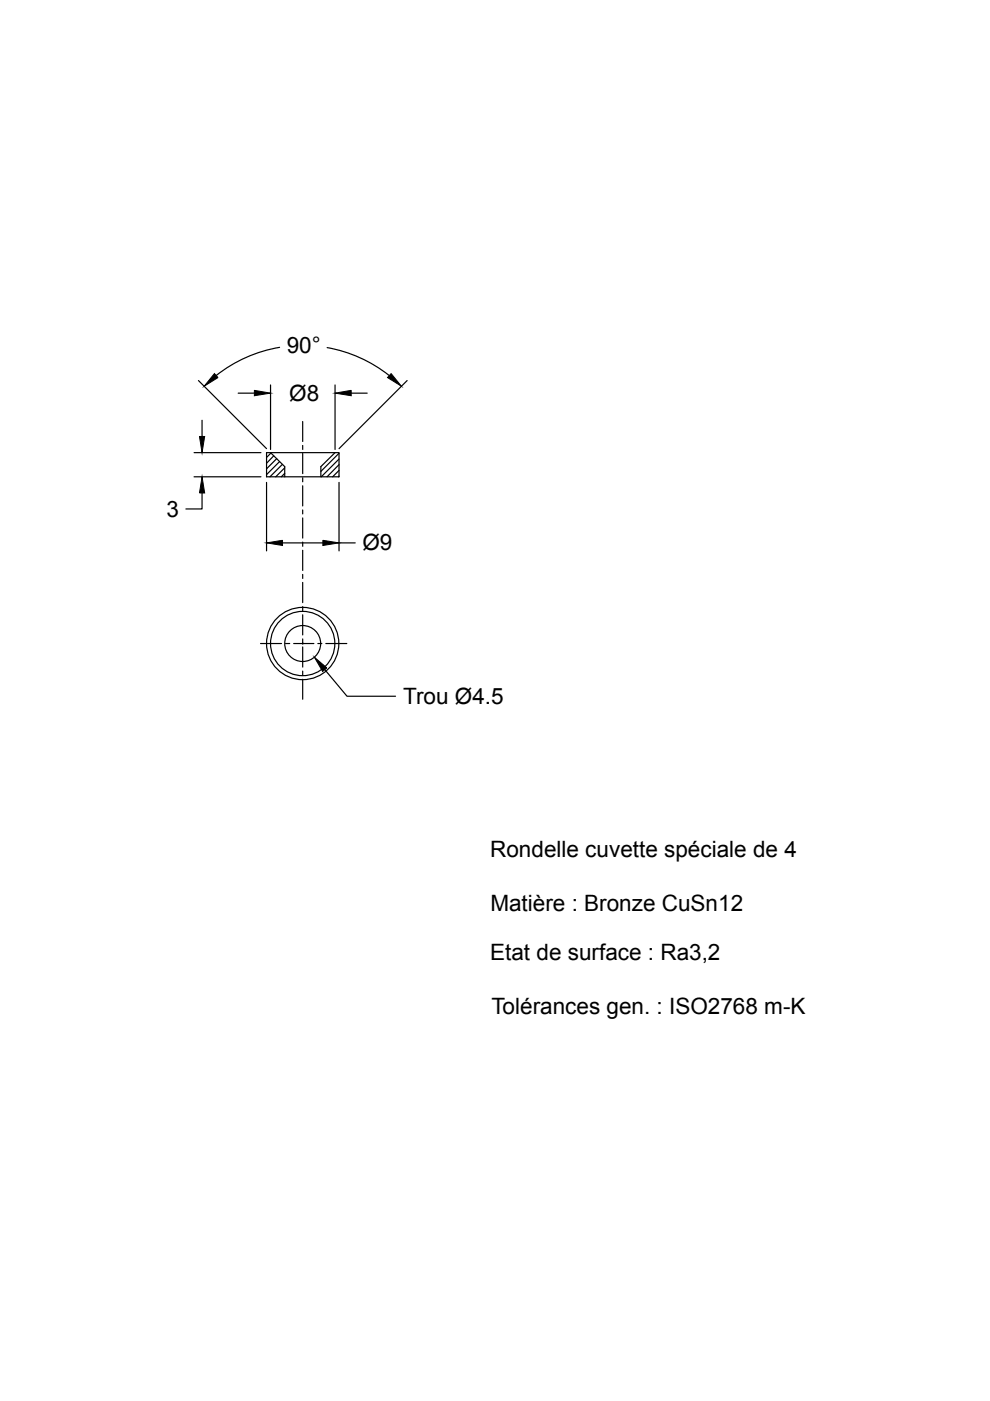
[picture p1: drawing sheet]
<svg xmlns="http://www.w3.org/2000/svg" width="210mm" height="297mm" viewBox="0 0 210 297" stroke-linecap="round" stroke-linejoin="round" font-family="sans-serif">
<g fill="none" stroke="#000" stroke-width=".25">
<path d="M59.3 73.6a29.5 29.5 0 0 0-13.5 6M69.4 73.7a29.5 29.5 0 0 1 13.1 5.9M41.1 96h14.2M42.1 80.7l14.4 14.4M42.8 89.1v3.4M50.5 83.4h3.4M56.5 96h15.4v5.1h-15.4zM57.4 96l3 2.9v2.2M57.4 81.6v13.7M57.4 96.1l-.9 .9M58 96.6l-1.5 1.6M58.7 97.2l-2.2 2.2"/>
<path d="M59.3 97.9l-2.8 2.7M59.9 98.5l-2.7 2.6M60.4 99.2l-1.9 1.9M64.2 89.4v4.2M64.2 94.4v.9M64.2 96.1v4.3M71 96l-3 2.9v2.2M71 81.6v13.7M71.9 96.1l-3.9 3.8M71.9 97.3l-3.8 3.8M71.9 98.5l-2.6 2.6M71.9 99.7l-1.4 1.4"/>
<path d="M74.5 83.4h3.4M86.3 80.7l-14.4 14.4M41.1 101.1h14.2M42.8 104.5v3.4h-3.4M56.5 102.3v14.5M59.9 115.1h8.6M60.4 100.4l-.8 .7M64.2 101.3v.9M64.2 103v4.3M64.2 108.1v.9M64.2 109.8v4.3M64.2 114.9v.9"/>
<path d="M64.2 116.7v4.2M71.9 100.9l-.1 .2M71.9 102.3v14.5M71.9 115.1h3.4M55.2 136.4h4.5M60.5 136.4h.9M62.3 136.4h4.2M64.2 121.8v.8M64.2 123.5v4.3M64.2 128.6v.9M64.2 130.3v4.3M64.2 135.5v1.1"/>
<path d="M64.2 137.2v4.2M67.4 136.4h.8M69.1 136.4h4.4M64.2 142.3v.9M64.2 144v4.3M68.9 142l4.7 5.6h10.3"/>
<circle cx="64.2" cy="136.4" r="7.7"/>
<circle cx="64.2" cy="136.4" r="6.8"/>
<circle cx="64.2" cy="136.4" r="3.8"/>
</g>
<path d="M82.9 79.2l2.2 2.7-2.9-1.8zM42.3 92.5h1.1l-.6 3.5zM45.5 79.2l.7 .9-2.9 1.8zM53.9 82.8l3.5 .6-3.5 .5zM71 83.4l3.5-.6v1.1zM42.8 101.1l.6 3.4h-1.1zM56.5 115.1l3.4-.5v1.1zM68.5 114.6l3.4 .5-3.4 .6zM66.7 139.4l2.6 2.2-.9 .8z" fill="#000" stroke="#000" stroke-width=".21"/>
<g font-size="4.8">
<text x="60.8" y="74.9">90°</text>
<text x="61.3" y="84.9">Ø8</text>
<text x="35.3" y="109.6">3</text>
<text x="76.8" y="116.7">Ø9</text>
<text x="85.5" y="149.2">Trou Ø4.5</text>
<text x="103.9" y="181.8">Rondelle cuvette spéciale de 4</text>
<text x="104" y="193.2">Matière : Bronze CuSn12</text>
<text x="103.9" y="203.5">Etat de surface : Ra3,2</text>
<text x="104.2" y="214.9">Tolérances gen. : ISO2768 m-K</text>
</g>
</svg>
